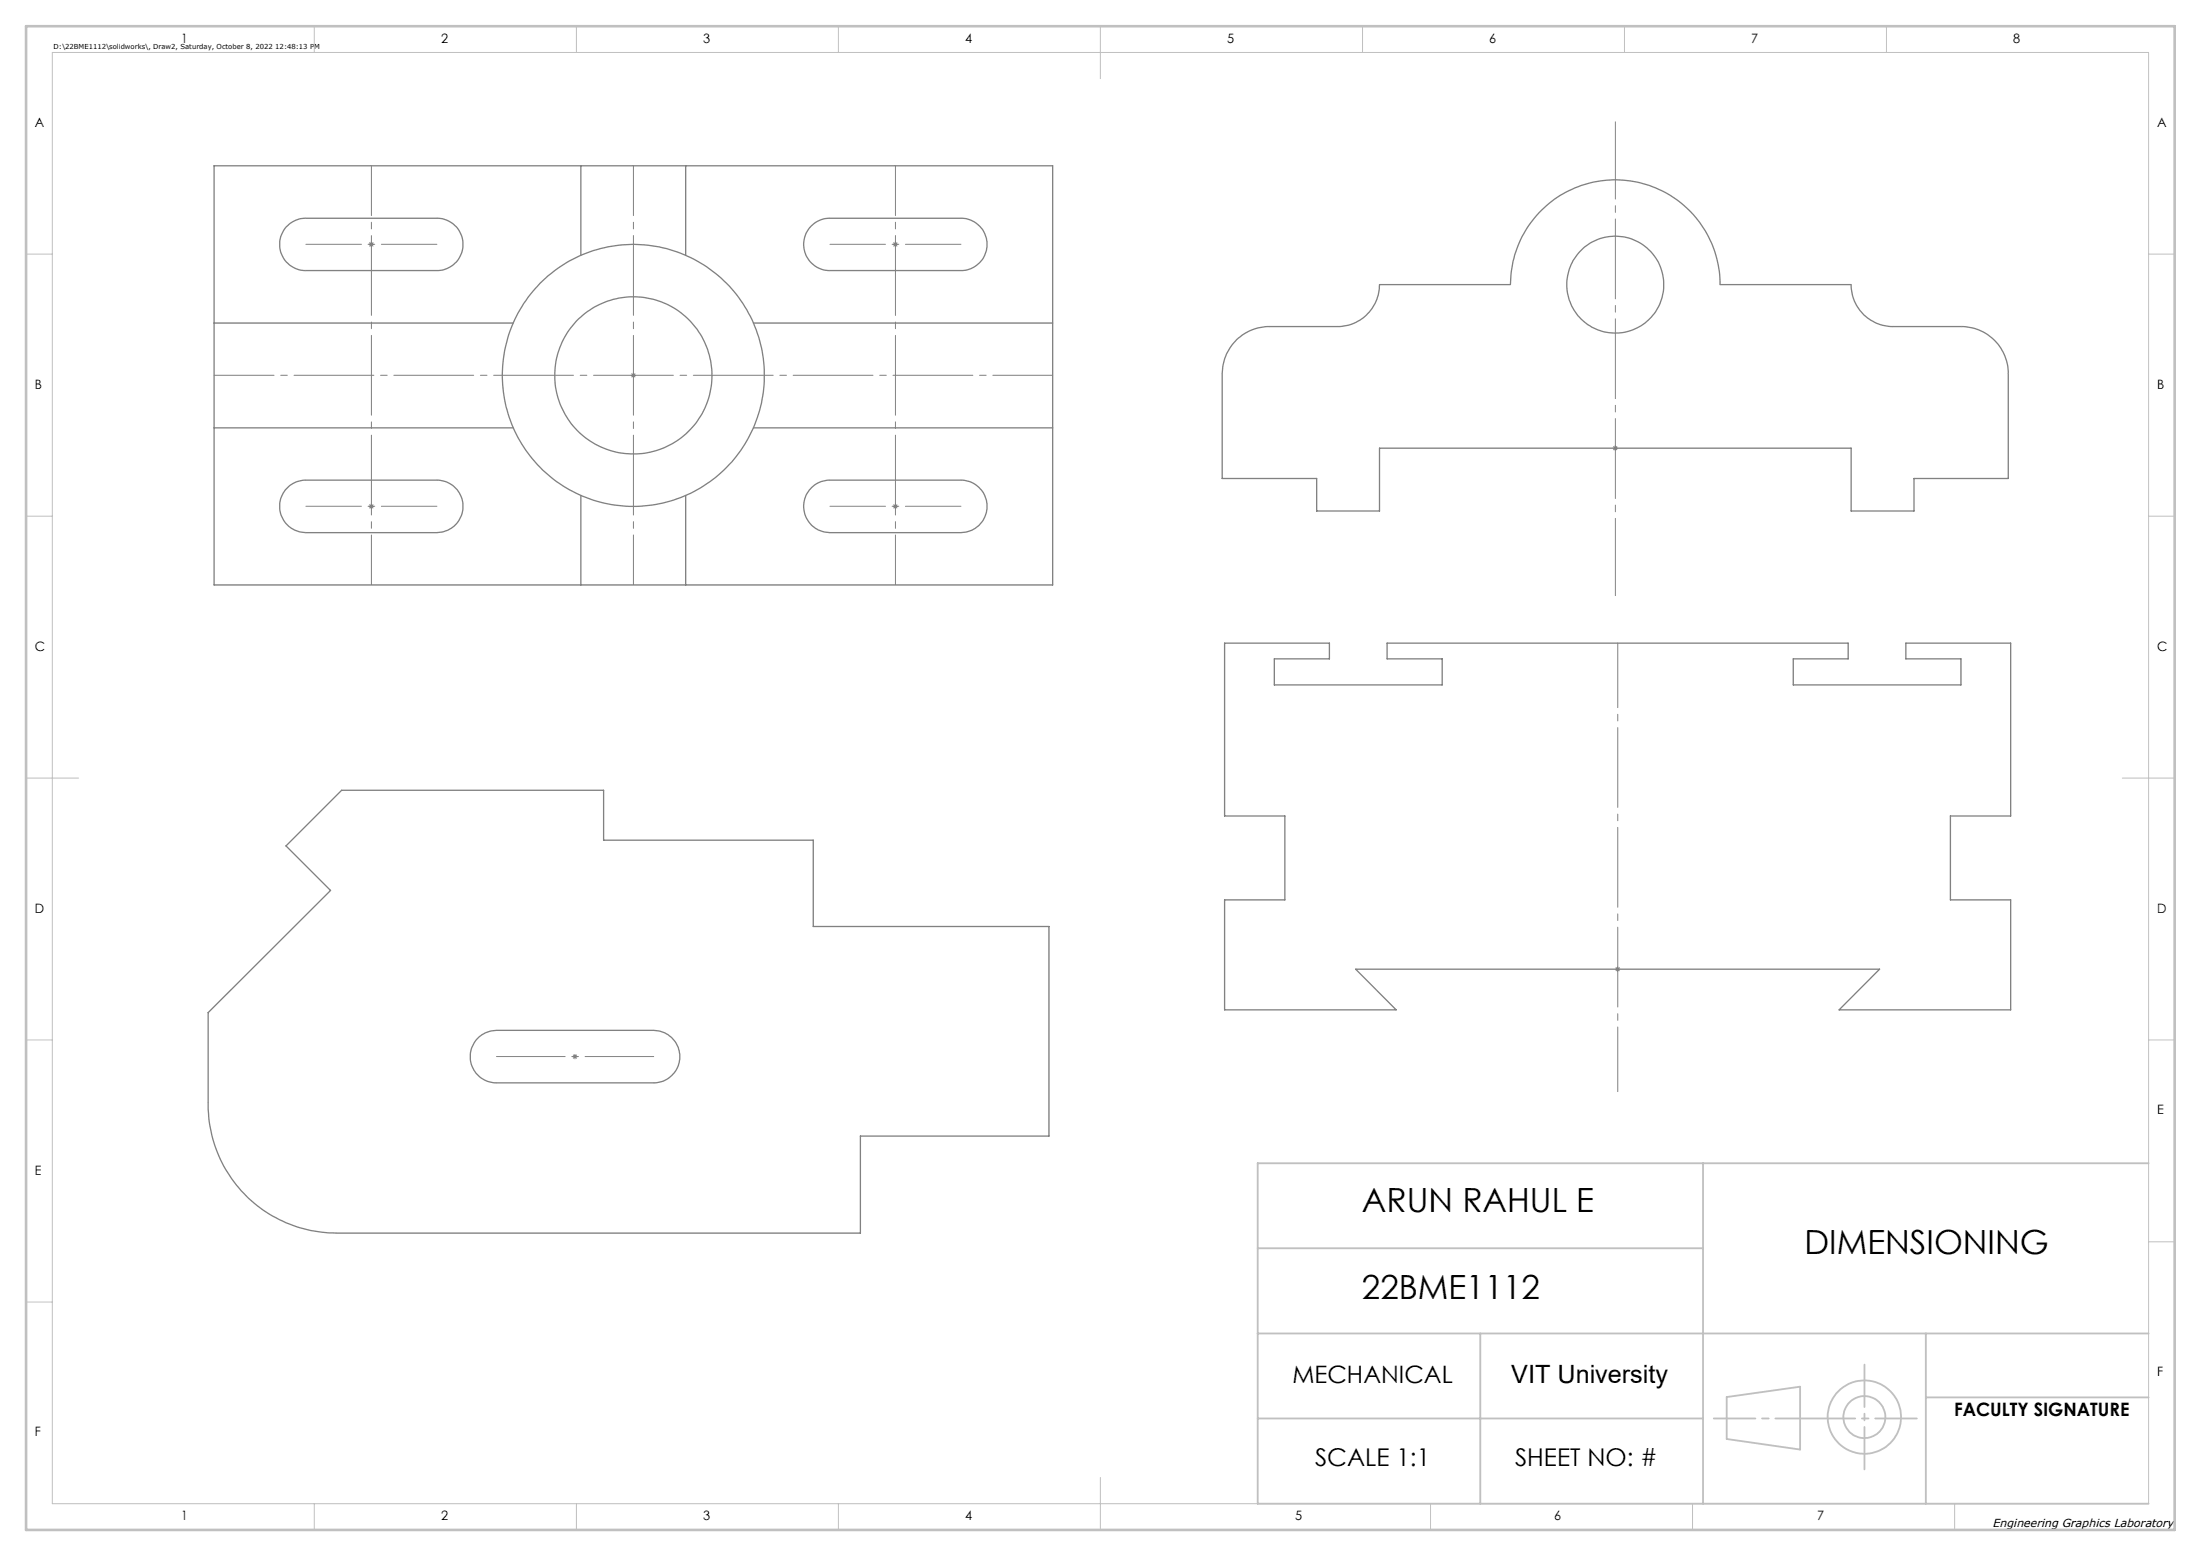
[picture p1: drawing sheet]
<svg xmlns="http://www.w3.org/2000/svg" width="420mm" height="297mm" viewBox="0 0 420 297" stroke-linecap="round" stroke-linejoin="round" font-family="sans-serif">
<g fill="none" stroke="#c0c0c0" stroke-width=".35">
<path d="M240 238.3h85M325 222v65M410 222h-170v65h170M240 254.5h170M282.5 254.5v32.5M367.5 254.5v32.5M240 270.8h85M329.5 266.7l14-2v12l-14-2zM367.5 266.7h42.5"/>
<circle cx="355.8" cy="270.5" r="7"/>
<circle cx="355.8" cy="270.5" r="4"/>
</g>
<g fill="none" stroke="#808080" stroke-width=".19">
<path d="M70.3 46.6h1.1M70.5 46.3l.7 .7M70.8 46.1v1.1M71.2 46.3l-.7 .7M170.4 46.6h.9M170.5 46.3l.7 .7M170.9 46.1v1.1M171.2 46.3l-.7 .7M120.4 71.6h1M120.5 71.3l.7 .7M120.9 71.2v.9M121.2 71.3l-.7 .7"/>
<path d="M70.3 96.7h1.1M70.5 96.3l.7 .7M70.8 96.2v1M71.2 96.3l-.7 .7M170.4 96.7h.9M170.5 96.3l.7 .7M170.9 96.2v1M171.2 96.3l-.7 .7M307.7 85.5h1.1M307.9 85.2l.7 .7M308.2 85v1M308.6 85.2l-.7 .7"/>
<path d="M308.2 185h1M308.3 184.6l.7 .7M308.7 184.5v1M309 184.6l-.7 .7M109.2 201.7h1M109.4 201.3l.7 .7M109.7 201.2v1M110.1 201.3l-.7 .7"/>
</g>
<g fill="none" stroke="#808080" stroke-width=".25">
<path d="M40.9 31.6h160v80.1h-160zM110.8 31.6v17.2M130.8 31.6v17.2M54.6 43.3a5.2 5.2 0 0 1 3.7-1.6h25.1a5 5 0 0 1 4.9 5 5 5 0 0 1-4.9 4.9h-25.1a5 5 0 0 1-4.5-2.9 5 5 0 0 1 .8-5.4zM154.7 43.3a5 5 0 0 1 3.7-1.6h24.9a5 5 0 0 1 5.1 5 5 5 0 0 1-5.1 4.9h-24.9a5 5 0 0 1-4.6-2.9 5 5 0 0 1 .9-5.4zM40.9 61.7h57M143.8 61.7h57.1M236 64.8a9.1 9.1 0 0 1 6.2-2.5h13a8 8 0 0 0 8-8h25a20 20 0 0 1 20-20 20 20 0 0 1 20 20h25a8 8 0 0 0 8 8h13a9 9 0 0 1 9 9v20h-18v6.2h-12v-12h-90v12h-12v-6.2h-18v-20a9.3 9.3 0 0 1 2.8-6.5zM40.9 81.7h57M54.9 93.1a4.8 4.8 0 0 1 3.4-1.5h25.1a5 5 0 0 1 4.9 5.1 5 5 0 0 1-4.9 5h-25.1a5 5 0 0 1-4.6-3.2 5 5 0 0 1 1.2-5.4zM110.8 94.6v17.1M130.8 94.6v17.1"/>
<path d="M143.8 81.7h57.1M154.9 93.1a4.9 4.9 0 0 1 3.5-1.5h24.9a5 5 0 0 1 5.1 5.1 5 5 0 0 1-5.1 5h-24.9a5 5 0 0 1-4.7-3.2 5 5 0 0 1 1.2-5.4zM233.7 122.8h20v3h-10.5v4.9h32v-4.9h-10.5v-3h88v3h-10.5v4.9h32v-4.9h-10.5v-3h20v32.9h-11.5v16.1h11.5v21h-32.8l7.8-7.8h-100l7.7 7.8h-32.7v-21h11.5v-16.1h-11.5zM54.6 161.5l10.6-10.7h50v9.6h40v16.4h45v40h-36v18.6h-100a24.5 24.5 0 0 1-24.5-25v-17.1l23.4-23.3zM91.3 198.1l.2-.2a5.4 5.4 0 0 1 3.2-1.2h30a5 5 0 0 1 5 5 5 5 0 0 1-5 5h-30a5 5 0 0 1-4.6-3.2 5 5 0 0 1 1.2-5.4z"/>
<circle cx="308.2" cy="54.3" r="9.3"/>
<circle cx="120.8" cy="71.6" r="15"/>
<circle cx="120.9" cy="71.7" r="25"/>
</g>
<g fill="none" stroke="#c0c0c0" stroke-width=".19">
<path d="M10 10h400v277h-400zM60 5v5M110 5v5M160 5v5M210 5v10M260 5v5M310 5v5M360 5v5M5 48.5h5M410 48.5h5M5 98.5h5M410 98.5h5"/>
<path d="M5 148.5h10M405 148.5h10M5 198.5h5M410 198.5h5M410 237h5M5 248.5h5M60 287v5M110 287v5M160 287v5M210 282v10M273 287v5M323 287v5"/>
<path d="M373 287v5"/>
</g>
<path d="M327 270.8h38.8" fill="none" stroke="#c0c0c0" stroke-width=".35" stroke-dasharray="15.2 1.3 1.3 1.3" stroke-dashoffset="7.3"/>
<path d="M355.8 260.5v20" fill="none" stroke="#c0c0c0" stroke-width=".35" stroke-dasharray="15.2 1.3 1.3 1.3" stroke-dashoffset="7.1"/>
<path d="M5 5h410v287h-410z" fill="none" stroke="#c0c0c0" stroke-width=".5"/>
<path d="M70.9 31.6v80M120.9 31.6v80M170.9 31.6v80" fill="none" stroke="#808080" stroke-width=".19" stroke-dasharray="15.2 1.3 1.3 1.3" stroke-dashoffset="5.7"/>
<path d="M40.9 71.6h160" fill="none" stroke="#808080" stroke-width=".19" stroke-dasharray="15.2 1.3 1.3 1.3" stroke-dashoffset="3.8"/>
<path d="M58.4 46.6h25M183.4 46.6h-25M58.4 96.6h25M183.4 96.6h-25" fill="none" stroke="#808080" stroke-width=".19" stroke-dasharray="15.2 1.3 1.3 1.3" stroke-dashoffset="4.6"/>
<path d="M308.3 23.3v90.4" fill="none" stroke="#808080" stroke-width=".19" stroke-dasharray="15.2 1.3 1.3 1.3" stroke-dashoffset=".5"/>
<path d="M308.7 122.7v85.7" fill="none" stroke="#808080" stroke-width=".19" stroke-dasharray="15.2 1.3 1.3 1.3" stroke-dashoffset="2.9"/>
<path d="M94.7 201.7h30" fill="none" stroke="#808080" stroke-width=".19" stroke-dasharray="15.2 1.3 1.3 1.3" stroke-dashoffset="2.1"/>
<g font-size="6.3">
<text x="259.9" y="231.3">ARUN RAHUL E</text>
<text x="344.3" y="239.3">DIMENSIONING</text>
<text x="259.9" y="248">22BME1112</text>
</g>
<text font-size="4.8" x="288.4" y="264">VIT University</text>
<g font-size="4.7">
<text x="250.9" y="279.9">SCALE 1:1</text>
<text x="289.1" y="279.9">SHEET NO: #</text>
</g>
<text font-size="4.6" x="246.6" y="264.1">MECHANICAL</text>
<text font-size="3.5" x="372.9" y="270.3">FACULTY SIGNATURE</text>
<g font-size="2.5">
<text x="34.6" y="8.2">1</text>
<text x="84.2" y="8.2">2</text>
<text x="134.2" y="8.2">3</text>
<text x="184.2" y="8.2">4</text>
<text x="234.2" y="8.2">5</text>
<text x="284.2" y="8.2">6</text>
<text x="334.2" y="8.2">7</text>
<text x="384.2" y="8.2">8</text>
<text x="6.7" y="24.2">A</text>
<text x="411.7" y="24.2">A</text>
<text x="6.7" y="74.2">B</text>
<text x="411.7" y="74.2">B</text>
<text x="6.7" y="124.2">C</text>
<text x="411.7" y="124.2">C</text>
<text x="6.7" y="174.2">D</text>
<text x="411.7" y="174.2">D</text>
<text x="411.7" y="212.7">E</text>
<text x="6.7" y="224.2">E</text>
<text x="411.7" y="262.7">F</text>
<text x="6.7" y="274.2">F</text>
<text x="34.6" y="290.2">1</text>
<text x="84.2" y="290.2">2</text>
<text x="134.2" y="290.2">3</text>
<text x="184.2" y="290.2">4</text>
<text x="247.2" y="290.2">5</text>
<text x="296.5" y="290.2">6</text>
<text x="346.8" y="290.2">7</text>
</g>
<text font-size="2.2" x="380.2" y="291.4">Engineering Graphics Laboratory</text>
<text font-size="1.3" x="10.2" y="9.3">D:\22BME1112\solidworks\, Draw2, Saturday, October 8, 2022 12:48:13 PM</text>
</svg>
